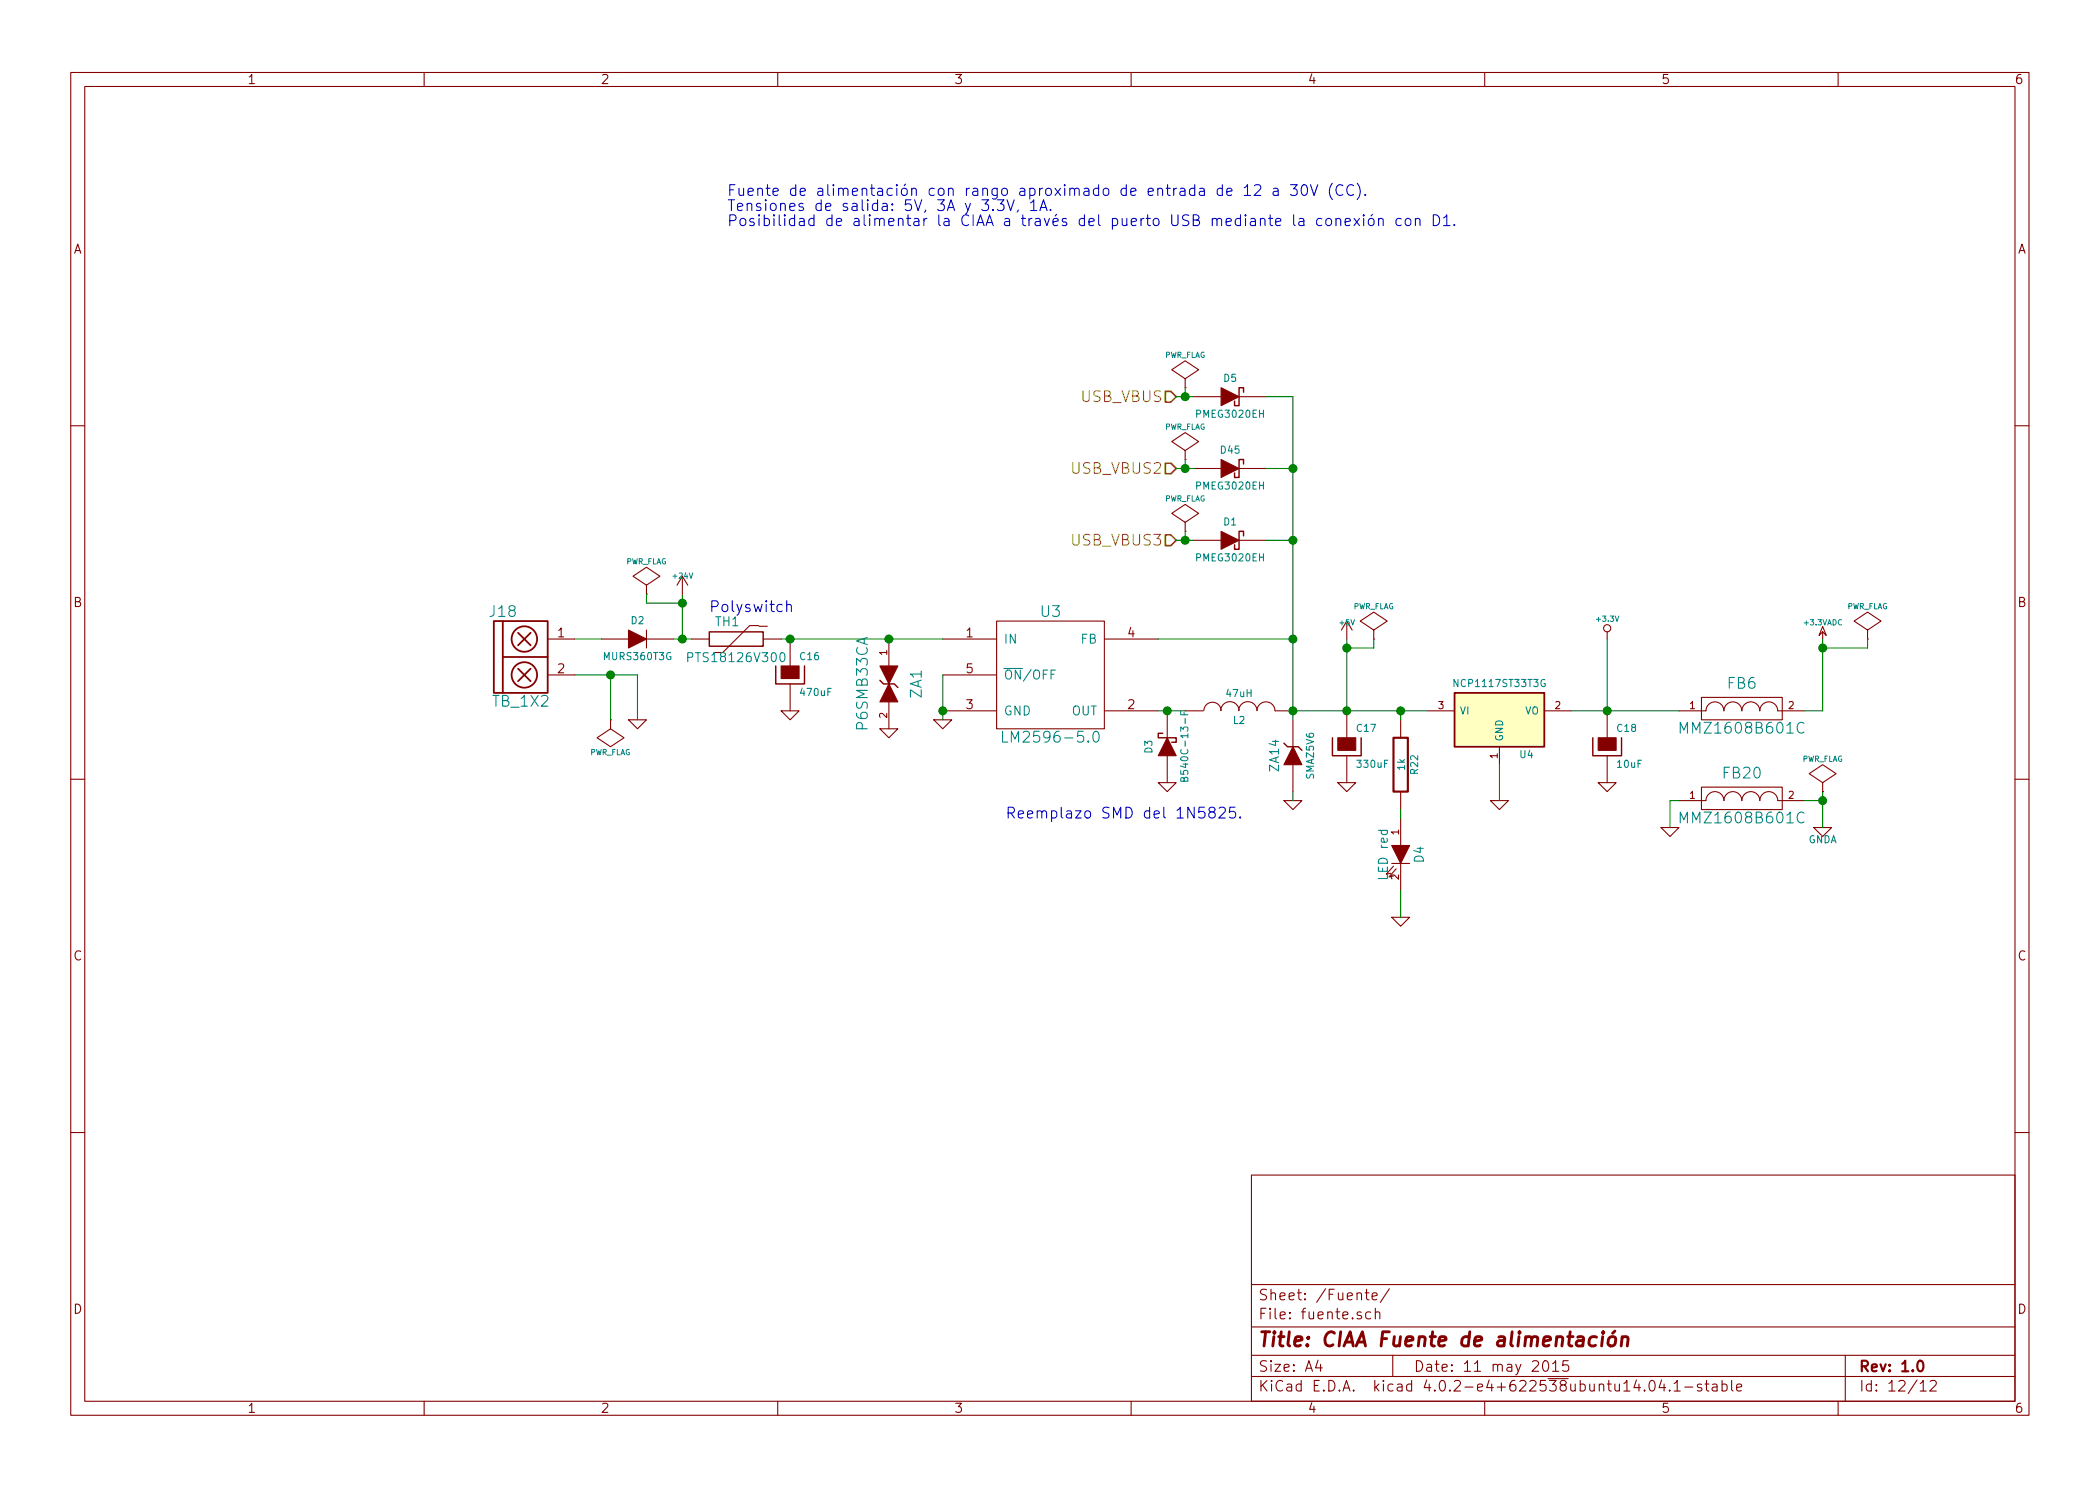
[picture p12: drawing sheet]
EESchema Schematic File Version 2
LIBS:ciaa-nxp-rescue
LIBS:power
LIBS:device
LIBS:transistors
LIBS:conn
LIBS:linear
LIBS:regul
LIBS:74xx
LIBS:cmos4000
LIBS:adc-dac
LIBS:memory
LIBS:xilinx
LIBS:microcontrollers
LIBS:dsp
LIBS:microchip
LIBS:analog_switches
LIBS:motorola
LIBS:texas
LIBS:intel
LIBS:audio
LIBS:interface
LIBS:digital-audio
LIBS:philips
LIBS:display
LIBS:cypress
LIBS:siliconi
LIBS:opto
LIBS:atmel
LIBS:contrib
LIBS:valves
LIBS:74LVC1G04GW
LIBS:amesser-ad
LIBS:amesser-cmos4000
LIBS:amesser-conn
LIBS:amesser-discrete
LIBS:amesser-linear
LIBS:amesser-power
LIBS:amesser-usb
LIBS:audio-vlsi
LIBS:bat54_c
LIBS:BLM15HG6015N1D
LIBS:g5v2
LIBS:lm2596
LIBS:mcu-nxp
LIBS:mcu-st
LIBS:MIC2025
LIBS:net-phy
LIBS:nsi50010yt1g
LIBS:PRTR5V0U2X
LIBS:regulators
LIBS:rs485_rs232_can
LIBS:s25fl032p0xmfi013
LIBS:SCHA5B0200
LIBS:Si50x
LIBS:Transil_diode
LIBS:w_device
LIBS:LPC4337JBD144
LIBS:IS42S16400F
LIBS:TXB0108
LIBS:FT2232H
LIBS:93CXX
LIBS:TJA1040
LIBS:tvs
LIBS:PBSS5240
LIBS:pbss5240xf
LIBS:sw_push
LIBS:mcp1416
LIBS:fqt13n06l
LIBS:ciaa-nxp-cache
EELAYER 25 0
EELAYER END
$Descr A4 11693 8268
encoding utf-8
Sheet 12 12
Title "CIAA Fuente de alimentación"
Date "11 may 2015"
Rev "1.0"
Comp ""
Comment1 ""
Comment2 ""
Comment3 ""
Comment4 ""
$EndDescr
$Comp
L NCP1117ST33T3G U4
U 1 1
P 8350 4000
F 0 "U4" H 8500 3804 40  0000 C CNN
F 1 "NCP1117ST33T3G" H 8350 4200 40  0000 C CNN
F 2 "~" H 8350 4000 60  0000 C CNN
F 3 "~" H 8350 4000 60  0000 C CNN
	1    8350 4000
	1    0    0    -1  
$EndComp
$Comp
L LM2596-5.0 U3
U 1 1
P 5850 3750
F 0 "U3" H 5850 4100 60  0000 C CNN
F 1 "LM2596-5.0" H 5850 3400 60  0000 C CNN
F 2 "~" H 5850 3750 60  0000 C CNN
F 3 "~" H 5850 3750 60  0000 C CNN
	1    5850 3750
	1    0    0    -1  
$EndComp
$Comp
L CAPAPOL C16
U 1 1
P 4400 3750
F 0 "C16" H 4450 3850 40  0000 L CNN
F 1 "470uF" H 4450 3650 40  0000 L CNN
F 2 "~" H 4500 3600 30  0000 C CNN
F 3 "~" H 4400 3750 300 0000 C CNN
	1    4400 3750
	1    0    0    -1  
$EndComp
$Comp
L GND-RESCUE-ciaa-nxp #PWR0241
U 1 1
P 3550 4000
F 0 "#PWR0241" H 3550 4000 30  0001 C CNN
F 1 "GND" H 3550 3930 30  0001 C CNN
F 2 "" H 3550 4000 60  0000 C CNN
F 3 "" H 3550 4000 60  0000 C CNN
	1    3550 4000
	1    0    0    -1  
$EndComp
$Comp
L GND-RESCUE-ciaa-nxp #PWR0242
U 1 1
P 4400 3950
F 0 "#PWR0242" H 4400 3950 30  0001 C CNN
F 1 "GND" H 4400 3880 30  0001 C CNN
F 2 "" H 4400 3950 60  0000 C CNN
F 3 "" H 4400 3950 60  0000 C CNN
	1    4400 3950
	1    0    0    -1  
$EndComp
$Comp
L GND-RESCUE-ciaa-nxp #PWR0243
U 1 1
P 5250 4000
F 0 "#PWR0243" H 5250 4000 30  0001 C CNN
F 1 "GND" H 5250 3930 30  0001 C CNN
F 2 "" H 5250 4000 60  0000 C CNN
F 3 "" H 5250 4000 60  0000 C CNN
	1    5250 4000
	1    0    0    -1  
$EndComp
$Comp
L INDUCTOR L2
U 1 1
P 6900 3950
F 0 "L2" V 6850 3950 40  0000 C CNN
F 1 "47uH" V 7000 3950 40  0000 C CNN
F 2 "~" H 6900 3950 60  0000 C CNN
F 3 "~" H 6900 3950 60  0000 C CNN
	1    6900 3950
	0    -1   -1   0   
$EndComp
$Comp
L DIODE D2
U 1 1
P 3550 3550
F 0 "D2" H 3550 3650 40  0000 C CNN
F 1 "MURS360T3G" H 3550 3450 40  0000 C CNN
F 2 "~" H 3550 3550 60  0000 C CNN
F 3 "~" H 3550 3550 60  0000 C CNN
	1    3550 3550
	1    0    0    -1  
$EndComp
$Comp
L DIODESCH D3
U 1 1
P 6500 4150
F 0 "D3" H 6500 4250 40  0000 C CNN
F 1 "B540C-13-F" H 6500 4050 40  0000 C CNN
F 2 "~" H 6500 4150 60  0000 C CNN
F 3 "~" H 6500 4150 60  0000 C CNN
	1    6500 4150
	0    -1   -1   0   
$EndComp
$Comp
L GND-RESCUE-ciaa-nxp #PWR0244
U 1 1
P 6500 4350
F 0 "#PWR0244" H 6500 4350 30  0001 C CNN
F 1 "GND" H 6500 4280 30  0001 C CNN
F 2 "" H 6500 4350 60  0000 C CNN
F 3 "" H 6500 4350 60  0000 C CNN
	1    6500 4350
	1    0    0    -1  
$EndComp
$Comp
L CAPAPOL C17
U 1 1
P 7500 4150
F 0 "C17" H 7550 4250 40  0000 L CNN
F 1 "330uF" H 7550 4050 40  0000 L CNN
F 2 "~" H 7600 4000 30  0000 C CNN
F 3 "~" H 7500 4150 300 0000 C CNN
	1    7500 4150
	1    0    0    -1  
$EndComp
$Comp
L GND-RESCUE-ciaa-nxp #PWR0245
U 1 1
P 7500 4350
F 0 "#PWR0245" H 7500 4350 30  0001 C CNN
F 1 "GND" H 7500 4280 30  0001 C CNN
F 2 "" H 7500 4350 60  0000 C CNN
F 3 "" H 7500 4350 60  0000 C CNN
	1    7500 4350
	1    0    0    -1  
$EndComp
$Comp
L GND-RESCUE-ciaa-nxp #PWR0246
U 1 1
P 8350 4450
F 0 "#PWR0246" H 8350 4450 30  0001 C CNN
F 1 "GND" H 8350 4380 30  0001 C CNN
F 2 "" H 8350 4450 60  0000 C CNN
F 3 "" H 8350 4450 60  0000 C CNN
	1    8350 4450
	1    0    0    -1  
$EndComp
$Comp
L CAPAPOL C18
U 1 1
P 8950 4150
F 0 "C18" H 9000 4250 40  0000 L CNN
F 1 "10uF" H 9000 4050 40  0000 L CNN
F 2 "~" H 9050 4000 30  0000 C CNN
F 3 "~" H 8950 4150 300 0000 C CNN
	1    8950 4150
	1    0    0    -1  
$EndComp
$Comp
L GND-RESCUE-ciaa-nxp #PWR0247
U 1 1
P 8950 4350
F 0 "#PWR0247" H 8950 4350 30  0001 C CNN
F 1 "GND" H 8950 4280 30  0001 C CNN
F 2 "" H 8950 4350 60  0000 C CNN
F 3 "" H 8950 4350 60  0000 C CNN
	1    8950 4350
	1    0    0    -1  
$EndComp
Text HLabel 6550 3000 0    60   Input ~ 0
USB_VBUS3
$Comp
L DIODESCH D1
U 1 1
P 6850 3000
F 0 "D1" H 6850 3100 40  0000 C CNN
F 1 "PMEG3020EH" H 6850 2900 40  0000 C CNN
F 2 "~" H 6850 3000 60  0000 C CNN
F 3 "~" H 6850 3000 60  0000 C CNN
	1    6850 3000
	1    0    0    -1  
$EndComp
$Comp
L GND-RESCUE-ciaa-nxp #PWR0248
U 1 1
P 4950 4050
F 0 "#PWR0248" H 4950 4050 30  0001 C CNN
F 1 "GND" H 4950 3980 30  0001 C CNN
F 2 "" H 4950 4050 60  0000 C CNN
F 3 "" H 4950 4050 60  0000 C CNN
	1    4950 4050
	1    0    0    -1  
$EndComp
$Comp
L THERMISTOR TH1
U 1 1
P 4100 3550
F 0 "TH1" V 4200 3600 50  0000 C CNN
F 1 "PTS18126V300" V 4000 3550 50  0000 C CNN
F 2 "~" H 4100 3550 60  0000 C CNN
F 3 "~" H 4100 3550 60  0000 C CNN
	1    4100 3550
	0    -1   -1   0   
$EndComp
$Comp
L TVS-RESCUE-ciaa-nxp ZA1
U 1 1
P 4950 3800
F 0 "ZA1" H 4950 3950 60  0000 C CNN
F 1 "P6SMB33CA" H 4950 3650 60  0000 C CNN
F 2 "~" H 4950 3800 60  0000 C CNN
F 3 "~" H 4950 3800 60  0000 C CNN
	1    4950 3800
	0    1    1    0   
$EndComp
$Comp
L LED-RESCUE-ciaa-nxp D4
U 1 1
P 7800 4750
F 0 "D4" H 7800 4850 50  0000 C CNN
F 1 "LED red" H 7800 4650 50  0000 C CNN
F 2 "~" H 7800 4750 60  0000 C CNN
F 3 "~" H 7800 4750 60  0000 C CNN
	1    7800 4750
	0    1    1    0   
$EndComp
$Comp
L R-RESCUE-ciaa-nxp R22
U 1 1
P 7800 4250
F 0 "R22" V 7880 4250 40  0000 C CNN
F 1 "1k" V 7807 4251 40  0000 C CNN
F 2 "~" V 7730 4250 30  0000 C CNN
F 3 "~" H 7800 4250 30  0000 C CNN
	1    7800 4250
	1    0    0    -1  
$EndComp
$Comp
L GND-RESCUE-ciaa-nxp #PWR0249
U 1 1
P 7800 5100
F 0 "#PWR0249" H 7800 5100 30  0001 C CNN
F 1 "GND" H 7800 5030 30  0001 C CNN
F 2 "" H 7800 5100 60  0000 C CNN
F 3 "" H 7800 5100 60  0000 C CNN
	1    7800 5100
	1    0    0    -1  
$EndComp
Text Notes 4050 1250 0    60   ~ 0
Fuente de alimentación con rango aproximado de entrada de 12 a 30V (CC).\nTensiones de salida: 5V, 3A y 3.3V, 1A.\nPosibilidad de alimentar la CIAA a través del puerto USB mediante la conexión con D1.
Wire Wire Line
	5250 3750 5250 4000
Connection ~ 5250 3950
Wire Wire Line
	4350 3550 5250 3550
Connection ~ 4400 3550
Wire Wire Line
	6450 3950 6600 3950
Connection ~ 6500 3950
Wire Wire Line
	7200 2200 7200 4000
Wire Wire Line
	7200 3550 6450 3550
Wire Wire Line
	7200 3950 7950 3950
Wire Wire Line
	7500 3550 7500 3950
Connection ~ 7500 3950
Wire Wire Line
	8350 4250 8350 4450
Wire Wire Line
	8950 3950 8950 3550
Wire Wire Line
	6550 3000 6650 3000
Wire Wire Line
	7050 3000 7200 3000
Connection ~ 7200 3550
Connection ~ 4950 3550
Connection ~ 7200 3950
Wire Wire Line
	3200 3550 3350 3550
Wire Wire Line
	3200 3750 3550 3750
Wire Wire Line
	3750 3550 3850 3550
Wire Wire Line
	3800 3300 3800 3550
Connection ~ 3800 3550
Wire Wire Line
	7800 4500 7800 4550
Wire Wire Line
	7800 4950 7800 5100
Wire Wire Line
	7800 4000 7800 3950
Connection ~ 7800 3950
Connection ~ 8950 3950
Text Notes 3950 3400 0    60   ~ 0
Polyswitch
Wire Wire Line
	8750 3950 9350 3950
$Comp
L GND-RESCUE-ciaa-nxp #PWR0250
U 1 1
P 7200 4450
F 0 "#PWR0250" H 7200 4450 30  0001 C CNN
F 1 "GND" H 7200 4380 30  0001 C CNN
F 2 "" H 7200 4450 60  0000 C CNN
F 3 "" H 7200 4450 60  0000 C CNN
	1    7200 4450
	1    0    0    -1  
$EndComp
Wire Wire Line
	7200 4450 7200 4400
$Comp
L FILTER FB6
U 1 1
P 9700 3950
F 0 "FB6" H 9700 4100 60  0000 C CNN
F 1 "MMZ1608B601C" H 9700 3850 60  0000 C CNN
F 2 "~" H 9700 3950 60  0000 C CNN
F 3 "~" H 9700 3950 60  0000 C CNN
	1    9700 3950
	1    0    0    -1  
$EndComp
Wire Wire Line
	10150 3950 10050 3950
Wire Wire Line
	10150 3550 10150 3950
$Comp
L +24V #PWR0251
U 1 1
P 3800 3300
F 0 "#PWR0251" H 3800 3250 20  0001 C CNN
F 1 "+24V" H 3800 3400 30  0000 C CNN
F 2 "" H 3800 3300 60  0000 C CNN
F 3 "" H 3800 3300 60  0000 C CNN
	1    3800 3300
	1    0    0    -1  
$EndComp
$Comp
L +5V #PWR0252
U 1 1
P 7500 3550
F 0 "#PWR0252" H 7500 3640 20  0001 C CNN
F 1 "+5V" H 7500 3640 30  0000 C CNN
F 2 "" H 7500 3550 60  0000 C CNN
F 3 "" H 7500 3550 60  0000 C CNN
	1    7500 3550
	1    0    0    -1  
$EndComp
$Comp
L +3.3V-RESCUE-ciaa-nxp #PWR0253
U 1 1
P 8950 3550
F 0 "#PWR0253" H 8950 3510 30  0001 C CNN
F 1 "+3.3V" H 8950 3660 30  0000 C CNN
F 2 "" H 8950 3550 60  0000 C CNN
F 3 "" H 8950 3550 60  0000 C CNN
	1    8950 3550
	1    0    0    -1  
$EndComp
$Comp
L +3.3VADC #PWR0254
U 1 1
P 10150 3550
F 0 "#PWR0254" H 10150 3670 20  0001 C CNN
F 1 "+3.3VADC" H 10150 3640 30  0000 C CNN
F 2 "" H 10150 3550 60  0000 C CNN
F 3 "" H 10150 3550 60  0000 C CNN
	1    10150 3550
	1    0    0    -1  
$EndComp
$Comp
L FILTER FB20
U 1 1
P 9700 4450
F 0 "FB20" H 9700 4600 60  0000 C CNN
F 1 "MMZ1608B601C" H 9700 4350 60  0000 C CNN
F 2 "~" H 9700 4450 60  0000 C CNN
F 3 "~" H 9700 4450 60  0000 C CNN
	1    9700 4450
	1    0    0    -1  
$EndComp
$Comp
L GND-RESCUE-ciaa-nxp #PWR0255
U 1 1
P 9300 4600
F 0 "#PWR0255" H 9300 4600 30  0001 C CNN
F 1 "GND" H 9300 4530 30  0001 C CNN
F 2 "" H 9300 4600 60  0000 C CNN
F 3 "" H 9300 4600 60  0000 C CNN
	1    9300 4600
	1    0    0    -1  
$EndComp
Wire Wire Line
	9300 4450 9350 4450
$Comp
L GNDA-RESCUE-ciaa-nxp #PWR0256
U 1 1
P 10150 4600
F 0 "#PWR0256" H 10150 4600 40  0001 C CNN
F 1 "GNDA" H 10150 4530 40  0000 C CNN
F 2 "" H 10150 4600 60  0000 C CNN
F 3 "" H 10150 4600 60  0000 C CNN
	1    10150 4600
	1    0    0    -1  
$EndComp
Wire Wire Line
	10150 4400 10150 4600
Wire Wire Line
	10150 4450 10050 4450
$Comp
L PWR_FLAG #FLG0257
U 1 1
P 7650 3550
F 0 "#FLG0257" H 7650 3645 30  0001 C CNN
F 1 "PWR_FLAG" H 7650 3730 30  0000 C CNN
F 2 "" H 7650 3550 60  0000 C CNN
F 3 "" H 7650 3550 60  0000 C CNN
	1    7650 3550
	1    0    0    -1  
$EndComp
Wire Wire Line
	7650 3550 7650 3600
Wire Wire Line
	7650 3600 7500 3600
Connection ~ 7500 3600
$Comp
L PWR_FLAG #FLG0258
U 1 1
P 10400 3550
F 0 "#FLG0258" H 10400 3645 30  0001 C CNN
F 1 "PWR_FLAG" H 10400 3730 30  0000 C CNN
F 2 "" H 10400 3550 60  0000 C CNN
F 3 "" H 10400 3550 60  0000 C CNN
	1    10400 3550
	1    0    0    -1  
$EndComp
Wire Wire Line
	10400 3550 10400 3600
Wire Wire Line
	10400 3600 10150 3600
Connection ~ 10150 3600
$Comp
L PWR_FLAG #FLG0259
U 1 1
P 10150 4400
F 0 "#FLG0259" H 10150 4495 30  0001 C CNN
F 1 "PWR_FLAG" H 10150 4580 30  0000 C CNN
F 2 "" H 10150 4400 60  0000 C CNN
F 3 "" H 10150 4400 60  0000 C CNN
	1    10150 4400
	1    0    0    -1  
$EndComp
Connection ~ 10150 4450
Wire Wire Line
	9300 4450 9300 4600
$Comp
L PWR_FLAG #FLG0260
U 1 1
P 3600 3300
F 0 "#FLG0260" H 3600 3395 30  0001 C CNN
F 1 "PWR_FLAG" H 3600 3480 30  0000 C CNN
F 2 "" H 3600 3300 60  0000 C CNN
F 3 "" H 3600 3300 60  0000 C CNN
	1    3600 3300
	1    0    0    -1  
$EndComp
Wire Wire Line
	3600 3350 3800 3350
Connection ~ 3800 3350
Wire Wire Line
	3600 3350 3600 3300
Wire Wire Line
	3550 3750 3550 4000
$Comp
L PWR_FLAG #FLG0261
U 1 1
P 3400 4000
F 0 "#FLG0261" H 3400 4095 30  0001 C CNN
F 1 "PWR_FLAG" H 3400 4180 30  0000 C CNN
F 2 "" H 3400 4000 60  0000 C CNN
F 3 "" H 3400 4000 60  0000 C CNN
	1    3400 4000
	-1   0    0    1   
$EndComp
Wire Wire Line
	3400 4000 3400 3750
Connection ~ 3400 3750
$Comp
L PWR_FLAG #FLG0262
U 1 1
P 6600 2950
F 0 "#FLG0262" H 6600 3045 30  0001 C CNN
F 1 "PWR_FLAG" H 6600 3130 30  0000 C CNN
F 2 "" H 6600 2950 60  0000 C CNN
F 3 "" H 6600 2950 60  0000 C CNN
	1    6600 2950
	1    0    0    -1  
$EndComp
Wire Wire Line
	6600 2950 6600 3000
Connection ~ 6600 3000
Text HLabel 6550 2600 0    60   Input ~ 0
USB_VBUS2
$Comp
L DIODESCH D45
U 1 1
P 6850 2600
F 0 "D45" H 6850 2700 40  0000 C CNN
F 1 "PMEG3020EH" H 6850 2500 40  0000 C CNN
F 2 "~" H 6850 2600 60  0000 C CNN
F 3 "~" H 6850 2600 60  0000 C CNN
	1    6850 2600
	1    0    0    -1  
$EndComp
Wire Wire Line
	6550 2600 6650 2600
Wire Wire Line
	7050 2600 7200 2600
$Comp
L PWR_FLAG #FLG0263
U 1 1
P 6600 2550
F 0 "#FLG0263" H 6600 2645 30  0001 C CNN
F 1 "PWR_FLAG" H 6600 2730 30  0000 C CNN
F 2 "" H 6600 2550 60  0000 C CNN
F 3 "" H 6600 2550 60  0000 C CNN
	1    6600 2550
	1    0    0    -1  
$EndComp
Wire Wire Line
	6600 2550 6600 2600
Connection ~ 6600 2600
Text HLabel 6550 2200 0    60   Input ~ 0
USB_VBUS
$Comp
L DIODESCH D5
U 1 1
P 6850 2200
F 0 "D5" H 6850 2300 40  0000 C CNN
F 1 "PMEG3020EH" H 6850 2100 40  0000 C CNN
F 2 "~" H 6850 2200 60  0000 C CNN
F 3 "~" H 6850 2200 60  0000 C CNN
	1    6850 2200
	1    0    0    -1  
$EndComp
Wire Wire Line
	6550 2200 6650 2200
Wire Wire Line
	7050 2200 7200 2200
$Comp
L PWR_FLAG #FLG0264
U 1 1
P 6600 2150
F 0 "#FLG0264" H 6600 2245 30  0001 C CNN
F 1 "PWR_FLAG" H 6600 2330 30  0000 C CNN
F 2 "" H 6600 2150 60  0000 C CNN
F 3 "" H 6600 2150 60  0000 C CNN
	1    6600 2150
	1    0    0    -1  
$EndComp
Wire Wire Line
	6600 2150 6600 2200
Connection ~ 6600 2200
Connection ~ 7200 3000
Connection ~ 7200 2600
Text Notes 5600 4550 0    60   ~ 0
Reemplazo SMD del 1N5825.
$Comp
L TB_1X2 J18
U 1 1
P 2850 3650
F 0 "J18" H 2800 3900 60  0000 C CNN
F 1 "TB_1X2" H 2900 3400 60  0000 C CNN
F 2 "~" H 2800 3700 60  0000 C CNN
F 3 "~" H 2800 3700 60  0000 C CNN
	1    2850 3650
	1    0    0    -1  
$EndComp
$Comp
L ZENER-RESCUE-ciaa-nxp ZA14
U 1 1
P 7200 4200
F 0 "ZA14" H 7200 4300 50  0000 C CNN
F 1 "SMAZ5V6" H 7200 4100 40  0000 C CNN
F 2 "~" H 7200 4200 60  0000 C CNN
F 3 "~" H 7200 4200 60  0000 C CNN
	1    7200 4200
	0    -1   -1   0   
$EndComp
$EndSCHEMATC
